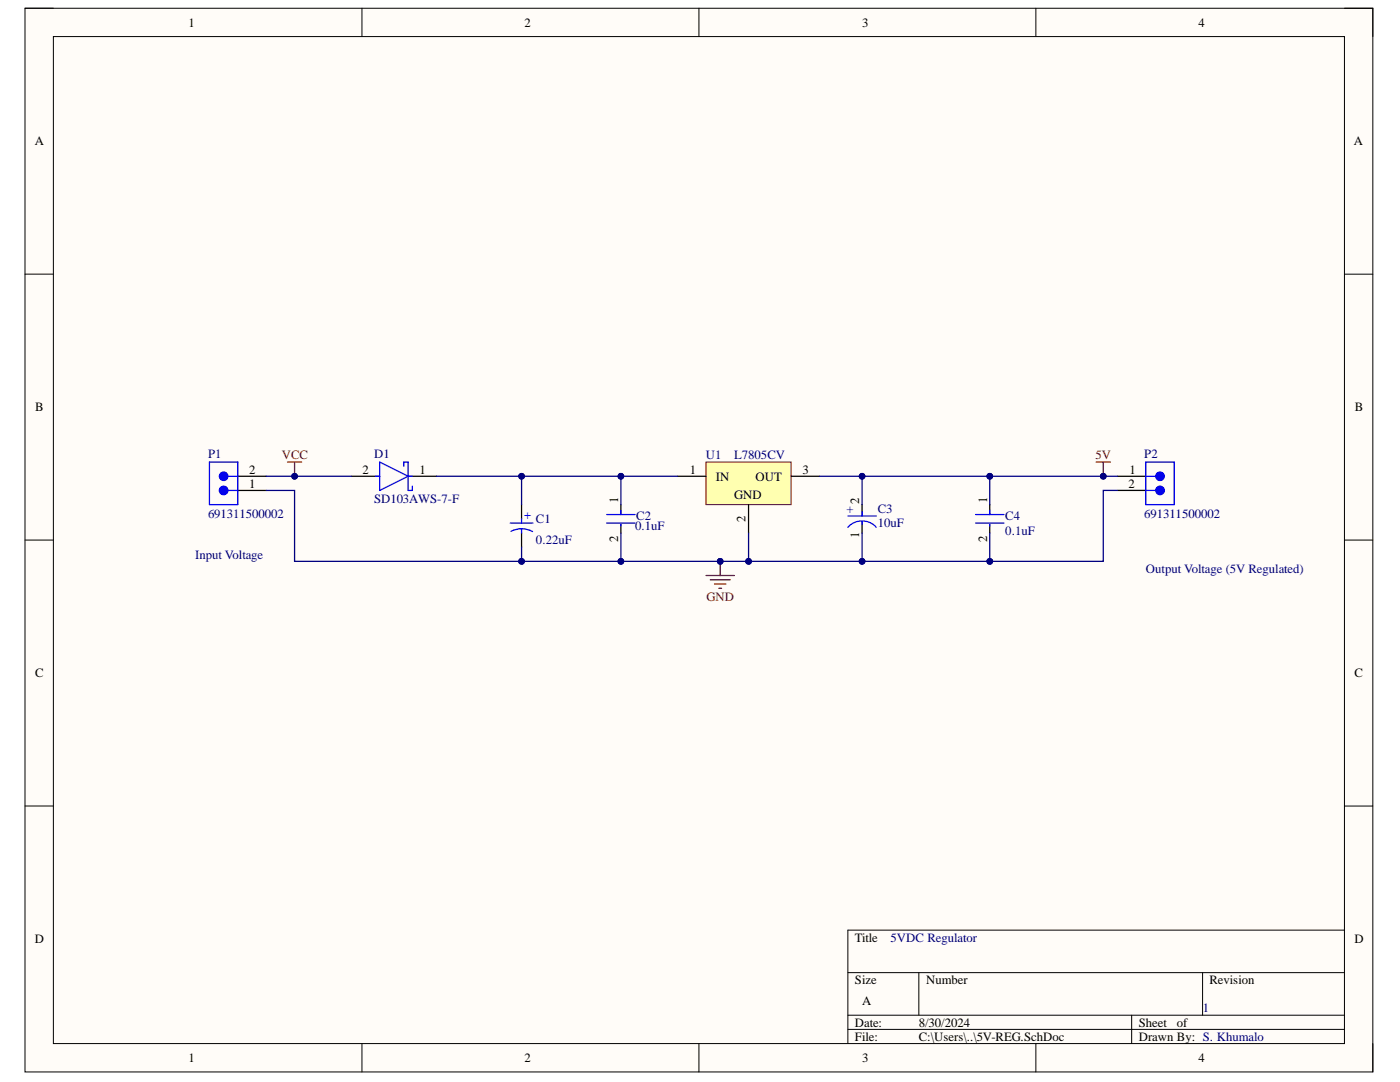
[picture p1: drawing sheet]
# Altium schematic sheet 5V-REG.SchDoc
size A; SheetNumber: 1; SheetTotal: 1

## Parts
C1  0.22uF  [WCAP-ATG8_D5H11]
C2  0.1uF  [FP-RDE0P1-MFG]
C3  10uF  [FP-RAD-TH-D_5_0_5-L_11_1-MFG]
C4  0.1uF  [FP-RDE0P1-MFG]
D1  SD103AWS-7-F  [FP-SOD323-MFG]
P1  691311500002  [691311500002]
P2  691311500002  [691311500002]
U1  L7805CV  [TO220]

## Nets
5V: C3.2(A) C4.1 P2.1 U1.3(OUT)
GND: C1.2(N) C2.2 C3.1(C) C4.2 P1.1 P2.2 U1.2(GND)
VCC: D1.2(A) P1.2
NetC1_1: C1.1(P) C2.1 D1.1(C) U1.1(IN)

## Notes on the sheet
- Input Voltage
- Output Voltage (5V Regulated)
- 5VDC Regulator
- 1
- S. Khumalo
